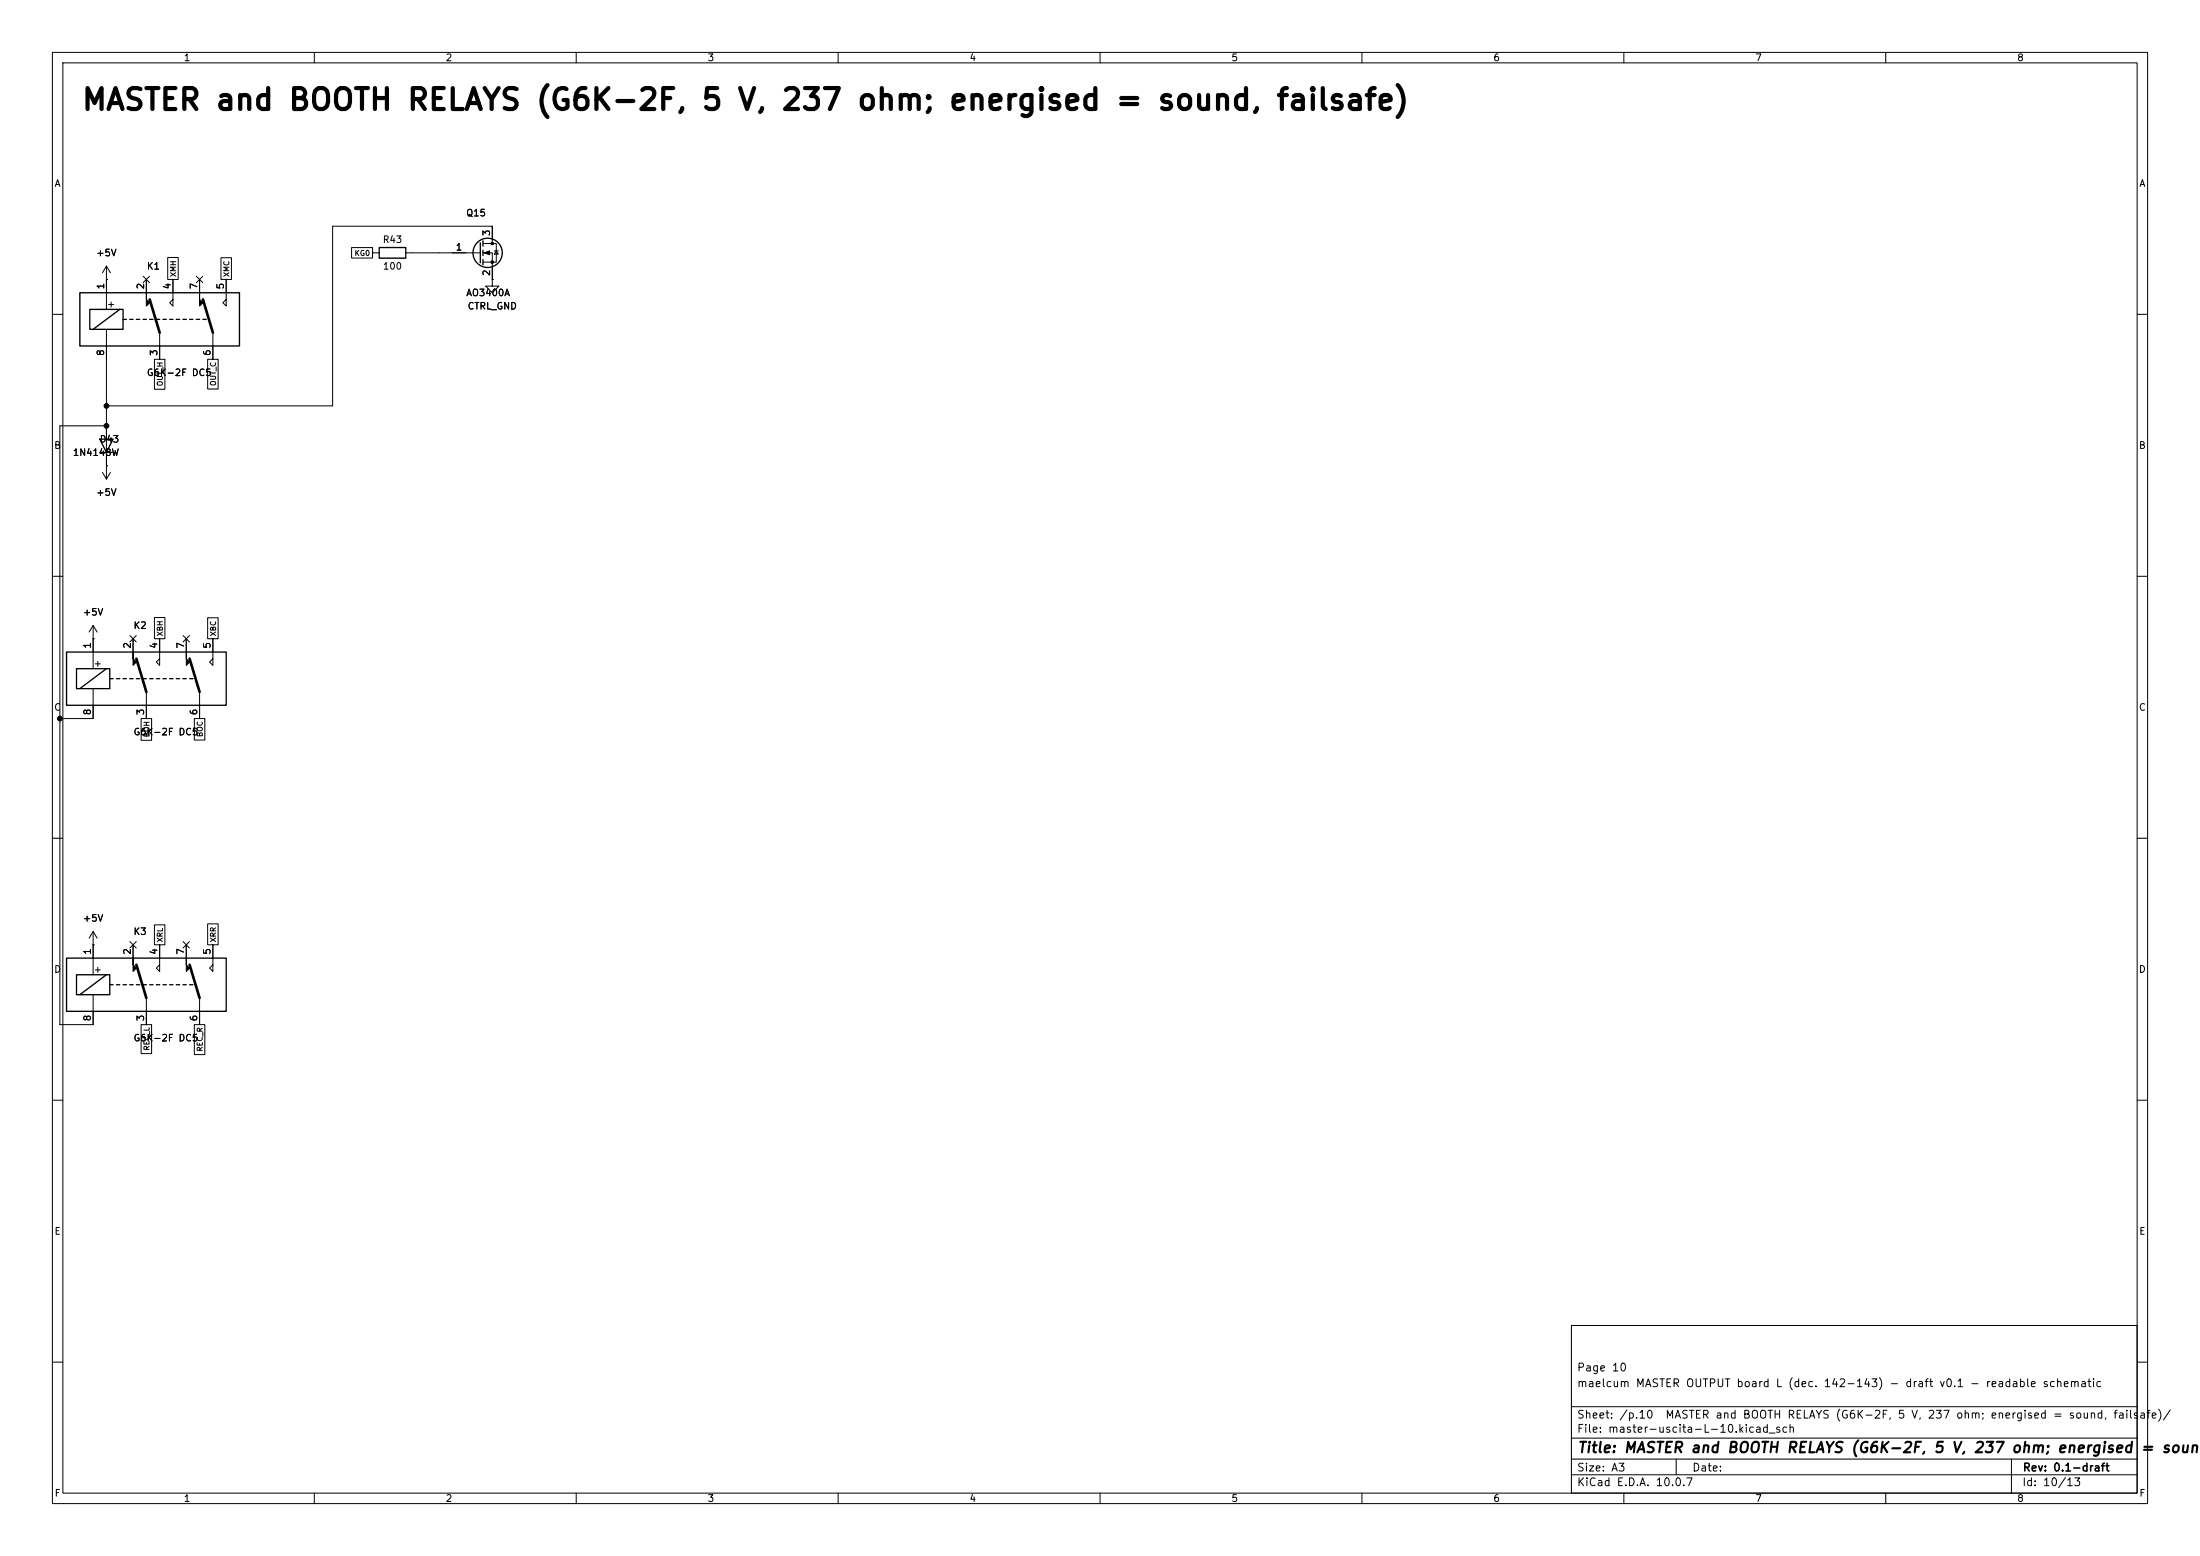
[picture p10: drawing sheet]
(kicad_sch
 (version 20260101)
 (generator "eeschema")
 (generator_version "10.0")
 (paper "A3")
 (title_block
  (title "MASTER and BOOTH RELAYS (G6K-2F, 5 V, 237 ohm; energised = sound, failsafe)")
  (rev "0.1-draft")
  (comment 1 "maelcum MASTER OUTPUT board L (dec. 142-143) - draft v0.1 - readable schematic")
  (comment 2 "Page 10"))
 (lib_symbols
  (symbol
   "Relay:G6K-2" (exclude_from_sim no) (in_bom yes) (on_board yes)
   (in_pos_files yes)
   (duplicate_pin_numbers_are_jumpers no)
   (property
    "Reference"
    "K" (at 16.51 3.81 0) (show_name no) (do_not_autoplace no) (effects (font (size 1.27 1.27)) (justify left)))
   (property
    "Value"
    "G6K-2" (at 16.51 1.27 0) (show_name no) (do_not_autoplace no) (effects (font (size 1.27 1.27)) (justify left)))
   (property
    "Footprint"
    "" (at 0 0 0) (show_name no) (do_not_autoplace no) (hide yes) (effects (font (size 1.27 1.27)) (justify left)))
   (property
    "Datasheet"
    "http://omronfs.omron.com/en_US/ecb/products/pdf/en-g6k.pdf" (at 0 0 0) (show_name no) (do_not_autoplace no) (hide yes) (effects (font (size 1.27 1.27))))
   (property
    "Description"
    "Miniature 2-pole relay, Single-side Stable" (at 0 0 0) (show_name no) (do_not_autoplace no) (hide yes) (effects (font (size 1.27 1.27))))
   (property
    "ki_keywords"
    "Miniature Relay Dual Pole DPDT Omron" (at 0 0 0) (show_name no) (do_not_autoplace no) (hide yes) (effects (font (size 1.27 1.27))))
   (property
    "ki_fp_filters"
    "Relay*DPDT*Omron*G6K?2*" (at 0 0 0) (show_name no) (do_not_autoplace no) (hide yes) (effects (font (size 1.27 1.27))))
   (symbol
    "G6K-2_0_0"
    (text
    "+" (at -9.271 2.921 0) (effects (font (size 1.27 1.27)))))
   (symbol
    "G6K-2_0_1"
    (rectangle (start -15.24 5.08) (end 15.24 -5.08) (stroke (width 0.254) (type default)) (fill (type background)))
    (rectangle (start -13.335 1.905) (end -6.985 -1.905) (stroke (width 0.254) (type default)) (fill (type none)))
    (polyline (pts (xy -12.7 -1.905) (xy -7.62 1.905)) (stroke (width 0.254) (type default)) (fill (type none)))
    (polyline (pts (xy -10.16 5.08) (xy -10.16 1.905)) (stroke (width 0) (type default)) (fill (type none)))
    (polyline (pts (xy -10.16 -5.08) (xy -10.16 -1.905)) (stroke (width 0) (type default)) (fill (type none)))
    (polyline (pts (xy -6.985 0) (xy -6.35 0)) (stroke (width 0.254) (type default)) (fill (type none)))
    (polyline (pts (xy -5.715 0) (xy -5.08 0)) (stroke (width 0.254) (type default)) (fill (type none)))
    (polyline (pts (xy -4.445 0) (xy -3.81 0)) (stroke (width 0.254) (type default)) (fill (type none)))
    (polyline (pts (xy -3.175 0) (xy -2.54 0)) (stroke (width 0.254) (type default)) (fill (type none)))
    (polyline (pts (xy -2.54 5.08) (xy -2.54 2.54) (xy -1.905 3.175) (xy -2.54 3.81)) (stroke (width 0) (type default)) (fill (type outline)))
    (polyline (pts (xy -1.905 0) (xy -1.27 0)) (stroke (width 0.254) (type default)) (fill (type none)))
    (polyline (pts (xy -0.635 0) (xy 0 0)) (stroke (width 0.254) (type default)) (fill (type none)))
    (polyline (pts (xy 0 -2.54) (xy -1.905 3.81)) (stroke (width 0.508) (type default)) (fill (type none)))
    (polyline (pts (xy 0 -2.54) (xy 0 -5.08)) (stroke (width 0) (type default)) (fill (type none)))
    (polyline (pts (xy 0.635 0) (xy 1.27 0)) (stroke (width 0.254) (type default)) (fill (type none)))
    (polyline (pts (xy 1.905 0) (xy 2.54 0)) (stroke (width 0.254) (type default)) (fill (type none)))
    (polyline (pts (xy 2.54 5.08) (xy 2.54 2.54) (xy 1.905 3.175) (xy 2.54 3.81)) (stroke (width 0) (type default)) (fill (type none)))
    (polyline (pts (xy 3.175 0) (xy 3.81 0)) (stroke (width 0.254) (type default)) (fill (type none)))
    (polyline (pts (xy 4.445 0) (xy 5.08 0)) (stroke (width 0.254) (type default)) (fill (type none)))
    (polyline (pts (xy 5.715 0) (xy 6.35 0)) (stroke (width 0.254) (type default)) (fill (type none)))
    (polyline (pts (xy 6.985 0) (xy 7.62 0)) (stroke (width 0.254) (type default)) (fill (type none)))
    (polyline (pts (xy 7.62 5.08) (xy 7.62 2.54) (xy 8.255 3.175) (xy 7.62 3.81)) (stroke (width 0) (type default)) (fill (type outline)))
    (polyline (pts (xy 8.255 0) (xy 8.89 0)) (stroke (width 0.254) (type default)) (fill (type none)))
    (polyline (pts (xy 10.16 -2.54) (xy 8.255 3.81)) (stroke (width 0.508) (type default)) (fill (type none)))
    (polyline (pts (xy 10.16 -2.54) (xy 10.16 -5.08)) (stroke (width 0) (type default)) (fill (type none)))
    (polyline (pts (xy 12.7 5.08) (xy 12.7 2.54) (xy 12.065 3.175) (xy 12.7 3.81)) (stroke (width 0) (type default)) (fill (type none))))
   (symbol
    "G6K-2_1_1"
    (pin
    passive
    line (at -10.16 7.62 270) (length 2.54) (name
    "" (effects (font (size 1.27 1.27)))) (number
    "1" (effects (font (size 1.27 1.27)))))
    (pin
    passive
    line (at -2.54 7.62 270) (length 2.54) (name
    "" (effects (font (size 1.27 1.27)))) (number
    "2" (effects (font (size 1.27 1.27)))))
    (pin
    passive
    line (at 0 -7.62 90) (length 2.54) (name
    "" (effects (font (size 1.27 1.27)))) (number
    "3" (effects (font (size 1.27 1.27)))))
    (pin
    passive
    line (at 2.54 7.62 270) (length 2.54) (name
    "" (effects (font (size 1.27 1.27)))) (number
    "4" (effects (font (size 1.27 1.27)))))
    (pin
    passive
    line (at 12.7 7.62 270) (length 2.54) (name
    "" (effects (font (size 1.27 1.27)))) (number
    "5" (effects (font (size 1.27 1.27)))))
    (pin
    passive
    line (at 10.16 -7.62 90) (length 2.54) (name
    "" (effects (font (size 1.27 1.27)))) (number
    "6" (effects (font (size 1.27 1.27)))))
    (pin
    passive
    line (at 7.62 7.62 270) (length 2.54) (name
    "" (effects (font (size 1.27 1.27)))) (number
    "7" (effects (font (size 1.27 1.27)))))
    (pin
    passive
    line (at -10.16 -7.62 90) (length 2.54) (name
    "" (effects (font (size 1.27 1.27)))) (number
    "8" (effects (font (size 1.27 1.27))))))
   (embedded_fonts no))
  (symbol
   "power:+15V"
   (power global)
   (pin_numbers (hide yes))
   (pin_names
    (offset 0) (hide yes)) (exclude_from_sim no) (in_bom yes) (on_board yes)
   (in_pos_files yes)
   (duplicate_pin_numbers_are_jumpers no)
   (property
    "Reference"
    "#PWR" (at 0 -3.81 0) (show_name no) (do_not_autoplace no) (hide yes) (effects (font (size 1.27 1.27))))
   (property
    "Value"
    "+15V" (at 0 3.556 0) (show_name no) (do_not_autoplace no) (effects (font (size 1.27 1.27))))
   (property
    "Footprint"
    "" (at 0 0 0) (show_name no) (do_not_autoplace no) (hide yes) (effects (font (size 1.27 1.27))))
   (property
    "Datasheet"
    "" (at 0 0 0) (show_name no) (do_not_autoplace no) (hide yes) (effects (font (size 1.27 1.27))))
   (property
    "Description"
    "Power symbol creates a global label with name \"+15V\"" (at 0 0 0) (show_name no) (do_not_autoplace no) (hide yes) (effects (font (size 1.27 1.27))))
   (property
    "ki_keywords"
    "global power" (at 0 0 0) (show_name no) (do_not_autoplace no) (hide yes) (effects (font (size 1.27 1.27))))
   (symbol
    "+15V_0_1"
    (polyline (pts (xy -0.762 1.27) (xy 0 2.54)) (stroke (width 0) (type default)) (fill (type none)))
    (polyline (pts (xy 0 2.54) (xy 0.762 1.27)) (stroke (width 0) (type default)) (fill (type none)))
    (polyline (pts (xy 0 0) (xy 0 2.54)) (stroke (width 0) (type default)) (fill (type none))))
   (symbol
    "+15V_1_1"
    (pin
    power_in
    line (at 0 0 90) (length 0) (name
    "" (effects (font (size 1.27 1.27)))) (number
    "1" (effects (font (size 1.27 1.27))))))
   (embedded_fonts no))
  (symbol
   "Diode:1N4148W"
   (pin_numbers (hide yes))
   (pin_names (hide yes)) (exclude_from_sim no) (in_bom yes) (on_board yes)
   (in_pos_files yes)
   (duplicate_pin_numbers_are_jumpers no)
   (property
    "Reference"
    "D" (at 0 2.54 0) (show_name no) (do_not_autoplace no) (effects (font (size 1.27 1.27))))
   (property
    "Value"
    "1N4148W" (at 0 -2.54 0) (show_name no) (do_not_autoplace no) (effects (font (size 1.27 1.27))))
   (property
    "Footprint"
    "Diode_SMD:D_SOD-123" (at 0 -4.445 0) (show_name no) (do_not_autoplace no) (hide yes) (effects (font (size 1.27 1.27))))
   (property
    "Datasheet"
    "https://www.vishay.com/docs/85748/1n4148w.pdf" (at 0 0 0) (show_name no) (do_not_autoplace no) (hide yes) (effects (font (size 1.27 1.27))))
   (property
    "Description"
    "75V 0.15A Fast Switching Diode, SOD-123" (at 0 0 0) (show_name no) (do_not_autoplace no) (hide yes) (effects (font (size 1.27 1.27))))
   (property
    "Sim.Device"
    "D" (at 0 0 0) (show_name no) (do_not_autoplace no) (hide yes) (effects (font (size 1.27 1.27))))
   (property
    "Sim.Pins"
    "1=K 2=A" (at 0 0 0) (show_name no) (do_not_autoplace no) (hide yes) (effects (font (size 1.27 1.27))))
   (property
    "ki_keywords"
    "diode" (at 0 0 0) (show_name no) (do_not_autoplace no) (hide yes) (effects (font (size 1.27 1.27))))
   (property
    "ki_fp_filters"
    "D*SOD?123*" (at 0 0 0) (show_name no) (do_not_autoplace no) (hide yes) (effects (font (size 1.27 1.27))))
   (symbol
    "1N4148W_0_1"
    (polyline (pts (xy -1.27 1.27) (xy -1.27 -1.27)) (stroke (width 0.254) (type default)) (fill (type none)))
    (polyline (pts (xy 1.27 1.27) (xy 1.27 -1.27) (xy -1.27 0) (xy 1.27 1.27)) (stroke (width 0.254) (type default)) (fill (type none)))
    (polyline (pts (xy 1.27 0) (xy -1.27 0)) (stroke (width 0) (type default)) (fill (type none))))
   (symbol
    "1N4148W_1_1"
    (pin
    passive
    line (at -3.81 0 0) (length 2.54) (name
    "K" (effects (font (size 1.27 1.27)))) (number
    "1" (effects (font (size 1.27 1.27)))))
    (pin
    passive
    line (at 3.81 0 180) (length 2.54) (name
    "A" (effects (font (size 1.27 1.27)))) (number
    "2" (effects (font (size 1.27 1.27))))))
   (embedded_fonts no))
  (symbol
   "Transistor_FET:AO3400A"
   (pin_names
    (offset 0) (hide yes)) (exclude_from_sim no) (in_bom yes) (on_board yes)
   (in_pos_files yes)
   (duplicate_pin_numbers_are_jumpers no)
   (property
    "Reference"
    "Q" (at 5.08 1.905 0) (show_name no) (do_not_autoplace no) (effects (font (size 1.27 1.27)) (justify left)))
   (property
    "Value"
    "AO3400A" (at 5.08 0 0) (show_name no) (do_not_autoplace no) (effects (font (size 1.27 1.27)) (justify left)))
   (property
    "Footprint"
    "Package_TO_SOT_SMD:SOT-23" (at 5.08 -1.905 0) (show_name no) (do_not_autoplace no) (hide yes) (effects (font (size 1.27 1.27)
    (italic yes)) (justify left)))
   (property
    "Datasheet"
    "http://www.aosmd.com/pdfs/datasheet/AO3400A.pdf" (at 5.08 -3.81 0) (show_name no) (do_not_autoplace no) (hide yes) (effects (font (size 1.27 1.27)) (justify left)))
   (property
    "Description"
    "30V Vds, 5.7A Id, N-Channel MOSFET, SOT-23" (at 0 0 0) (show_name no) (do_not_autoplace no) (hide yes) (effects (font (size 1.27 1.27))))
   (property
    "ki_keywords"
    "N-Channel MOSFET" (at 0 0 0) (show_name no) (do_not_autoplace no) (hide yes) (effects (font (size 1.27 1.27))))
   (symbol
    "AO3400A_0_1"
    (polyline (pts (xy 0.254 1.905) (xy 0.254 -1.905)) (stroke (width 0.254) (type default)) (fill (type none)))
    (polyline (pts (xy 0.254 0) (xy -2.54 0)) (stroke (width 0) (type default)) (fill (type none)))
    (polyline (pts (xy 0.762 2.286) (xy 0.762 1.27)) (stroke (width 0.254) (type default)) (fill (type none)))
    (polyline (pts (xy 0.762 0.508) (xy 0.762 -0.508)) (stroke (width 0.254) (type default)) (fill (type none)))
    (polyline (pts (xy 0.762 -1.27) (xy 0.762 -2.286)) (stroke (width 0.254) (type default)) (fill (type none)))
    (polyline (pts (xy 0.762 -1.778) (xy 3.302 -1.778) (xy 3.302 1.778) (xy 0.762 1.778)) (stroke (width 0) (type default)) (fill (type none)))
    (polyline (pts (xy 1.016 0) (xy 2.032 0.381) (xy 2.032 -0.381) (xy 1.016 0)) (stroke (width 0) (type default)) (fill (type outline)))
    (circle (center 1.651 0) (radius 2.794) (stroke (width 0.254) (type default)) (fill (type none)))
    (polyline (pts (xy 2.54 2.54) (xy 2.54 1.778)) (stroke (width 0) (type default)) (fill (type none)))
    (circle (center 2.54 1.778) (radius 0.254) (stroke (width 0) (type default)) (fill (type outline)))
    (circle (center 2.54 -1.778) (radius 0.254) (stroke (width 0) (type default)) (fill (type outline)))
    (polyline (pts (xy 2.54 -2.54) (xy 2.54 0) (xy 0.762 0)) (stroke (width 0) (type default)) (fill (type none)))
    (polyline (pts (xy 2.921 0.381) (xy 3.683 0.381)) (stroke (width 0) (type default)) (fill (type none)))
    (polyline (pts (xy 3.302 0.381) (xy 2.921 -0.254) (xy 3.683 -0.254) (xy 3.302 0.381)) (stroke (width 0) (type default)) (fill (type none))))
   (symbol
    "AO3400A_1_1"
    (pin
    input
    line (at -5.08 0 0) (length 2.54) (name
    "G" (effects (font (size 1.27 1.27)))) (number
    "1" (effects (font (size 1.27 1.27)))))
    (pin
    passive
    line (at 2.54 -5.08 90) (length 2.54) (name
    "S" (effects (font (size 1.27 1.27)))) (number
    "2" (effects (font (size 1.27 1.27)))))
    (pin
    passive
    line (at 2.54 5.08 270) (length 2.54) (name
    "D" (effects (font (size 1.27 1.27)))) (number
    "3" (effects (font (size 1.27 1.27))))))
   (embedded_fonts no)
   (property
    "ki_fp_filters"
    "SOT?23*" (at 0 0 0) (show_name no) (do_not_autoplace no) (hide yes) (effects (font (size 1.27 1.27)))))
  (symbol
   "Device:R"
   (pin_numbers (hide yes))
   (pin_names
    (offset 0)) (exclude_from_sim no) (in_bom yes) (on_board yes)
   (in_pos_files yes)
   (duplicate_pin_numbers_are_jumpers no)
   (property
    "Reference"
    "R" (at 2.032 0 90) (show_name no) (do_not_autoplace no) (effects (font (size 1.27 1.27))))
   (property
    "Value"
    "R" (at 0 0 90) (show_name no) (do_not_autoplace no) (effects (font (size 1.27 1.27))))
   (property
    "Footprint"
    "" (at -1.778 0 90) (show_name no) (do_not_autoplace no) (hide yes) (effects (font (size 1.27 1.27))))
   (property
    "Datasheet"
    "" (at 0 0 0) (show_name no) (do_not_autoplace no) (hide yes) (effects (font (size 1.27 1.27))))
   (property
    "Description"
    "Resistor" (at 0 0 0) (show_name no) (do_not_autoplace no) (hide yes) (effects (font (size 1.27 1.27))))
   (property
    "ki_keywords"
    "R res resistor" (at 0 0 0) (show_name no) (do_not_autoplace no) (hide yes) (effects (font (size 1.27 1.27))))
   (property
    "ki_fp_filters"
    "R_*" (at 0 0 0) (show_name no) (do_not_autoplace no) (hide yes) (effects (font (size 1.27 1.27))))
   (symbol
    "R_0_1"
    (rectangle (start -1.016 -2.54) (end 1.016 2.54) (stroke (width 0.254) (type default)) (fill (type none))))
   (symbol
    "R_1_1"
    (pin
    passive
    line (at 0 3.81 270) (length 1.27) (name
    "" (effects (font (size 1.27 1.27)))) (number
    "1" (effects (font (size 1.27 1.27)))))
    (pin
    passive
    line (at 0 -3.81 90) (length 1.27) (name
    "" (effects (font (size 1.27 1.27)))) (number
    "2" (effects (font (size 1.27 1.27))))))
   (embedded_fonts no))
  (symbol
   "power:GND"
   (power global)
   (pin_numbers (hide yes))
   (pin_names
    (offset 0) (hide yes)) (exclude_from_sim no) (in_bom yes) (on_board yes)
   (in_pos_files yes)
   (duplicate_pin_numbers_are_jumpers no)
   (property
    "Reference"
    "#PWR" (at 0 -6.35 0) (show_name no) (do_not_autoplace no) (hide yes) (effects (font (size 1.27 1.27))))
   (property
    "Value"
    "GND" (at 0 -3.81 0) (show_name no) (do_not_autoplace no) (effects (font (size 1.27 1.27))))
   (property
    "Footprint"
    "" (at 0 0 0) (show_name no) (do_not_autoplace no) (hide yes) (effects (font (size 1.27 1.27))))
   (property
    "Datasheet"
    "" (at 0 0 0) (show_name no) (do_not_autoplace no) (hide yes) (effects (font (size 1.27 1.27))))
   (property
    "Description"
    "Power symbol creates a global label with name \"GND\" , ground" (at 0 0 0) (show_name no) (do_not_autoplace no) (hide yes) (effects (font (size 1.27 1.27))))
   (property
    "ki_keywords"
    "global power" (at 0 0 0) (show_name no) (do_not_autoplace no) (hide yes) (effects (font (size 1.27 1.27))))
   (symbol
    "GND_0_1"
    (polyline (pts (xy 0 0) (xy 0 -1.27) (xy 1.27 -1.27) (xy 0 -2.54) (xy -1.27 -1.27) (xy 0 -1.27)) (stroke (width 0) (type default)) (fill (type none))))
   (symbol
    "GND_1_1"
    (pin
    power_in
    line (at 0 0 270) (length 0) (name
    "" (effects (font (size 1.27 1.27)))) (number
    "1" (effects (font (size 1.27 1.27))))))
   (embedded_fonts no)))
 (text
  "MASTER and BOOTH RELAYS (G6K-2F, 5 V, 237 ohm; energised = sound, failsafe)"
  (exclude_from_sim no)
  (at 15.24 21.59 0)
  (effects (font (size 4 4)
    (bold yes)) (justify left bottom)))
 (symbol
  (lib_id "Relay:G6K-2")
  (at 30.48 60.96 0)
  (unit 1)
  (body_style 1)
  (exclude_from_sim no)
  (in_bom yes)
  (on_board yes)
  (dnp no)
  (property
   "Reference"
   "K1" (at 27.94 50.8 0) (effects (font (size 1.27 1.27)) (justify left)))
  (property
   "Value"
   "G6K-2F DC5" (at 27.94 71.12 0) (effects (font (size 1.27 1.27)) (justify left)))
  (property
   "Footprint"
   "Relay_SMD:Relay_DPDT_Omron_G6K-2F" (at 30.48 60.96 0) (effects (font (size 1.27 1.27)) (justify left) (hide yes)))
  (property
   "Datasheet"
   "" (at 30.48 60.96 0) (effects (font (size 1.27 1.27)) (justify left) (hide yes)))
  (property
   "Nota"
   "MASTER L caldo e freddo" (at 30.48 60.96 0) (effects (font (size 1.27 1.27)) (justify left) (hide yes)))
  (pin
   "1")
  (pin
   "2")
  (pin
   "3")
  (pin
   "4")
  (pin
   "5")
  (pin
   "6")
  (pin
   "7")
  (pin
   "8")
  (instances (project
    "master-uscita-L" (path
    "/cc71cb06-0b2d-556a-b328-36d22986674b/2bad82af-70c8-5371-923a-f5e964c3f2ea" (reference "K1") (unit 1)))))
 (symbol
  (lib_id "power:+15V")
  (at 20.32 53.34 0)
  (unit 1)
  (body_style 1)
  (exclude_from_sim no)
  (in_bom yes)
  (on_board yes)
  (dnp no)
  (property
   "Reference"
   "#PWR001" (at 20.32 53.34 0) (effects (font (size 1.27 1.27)) (justify left) (hide yes)))
  (property
   "Value"
   "+5V" (at 20.32 48.26 0) (effects (font (size 1.27 1.27))))
  (property
   "Footprint"
   "" (at 20.32 53.34 0) (effects (font (size 1.27 1.27)) (justify left) (hide yes)))
  (property
   "Datasheet"
   "" (at 20.32 53.34 0) (effects (font (size 1.27 1.27)) (justify left) (hide yes)))
  (pin
   "1")
  (instances (project
    "master-uscita-L" (path
    "/cc71cb06-0b2d-556a-b328-36d22986674b/2bad82af-70c8-5371-923a-f5e964c3f2ea" (reference "#PWR001") (unit 1)))))
 (no_connect
  (at 27.94 53.34))
 (no_connect
  (at 38.1 53.34))
 (wire
  (pts (xy 20.32 68.58) (xy 20.32 76.2))
  (stroke (width 0) (type default)))
 (symbol
  (lib_id "Diode:1N4148W")
  (at 20.32 85.09 90)
  (unit 1)
  (body_style 1)
  (exclude_from_sim no)
  (in_bom yes)
  (on_board yes)
  (dnp no)
  (property
   "Reference"
   "D43" (at 22.86 83.82 90) (effects (font (size 1.27 1.27)) (justify left)))
  (property
   "Value"
   "1N4148W" (at 22.86 86.36 90) (effects (font (size 1.27 1.27)) (justify left)))
  (property
   "Footprint"
   "Diode_SMD:D_SOD-123" (at 20.32 85.09 0) (effects (font (size 1.27 1.27)) (justify left) (hide yes)))
  (property
   "Datasheet"
   "" (at 20.32 85.09 0) (effects (font (size 1.27 1.27)) (justify left) (hide yes)))
  (property
   "Nota"
   "scarica delle bobine: 1,0 ms (RISULTATI-mute-ctrl)" (at 20.32 85.09 0) (effects (font (size 1.27 1.27)) (justify left) (hide yes)))
  (pin
   "1")
  (pin
   "2")
  (instances (project
    "master-uscita-L" (path
    "/cc71cb06-0b2d-556a-b328-36d22986674b/2bad82af-70c8-5371-923a-f5e964c3f2ea" (reference "D43") (unit 1)))))
 (wire
  (pts (xy 20.32 76.2) (xy 20.32 81.28))
  (stroke (width 0) (type default)))
 (symbol
  (lib_id "power:+15V")
  (at 20.32 88.9 180)
  (unit 1)
  (body_style 1)
  (exclude_from_sim no)
  (in_bom yes)
  (on_board yes)
  (dnp no)
  (property
   "Reference"
   "#PWR002" (at 20.32 88.9 0) (effects (font (size 1.27 1.27)) (justify left) (hide yes)))
  (property
   "Value"
   "+5V" (at 20.32 93.98 0) (effects (font (size 1.27 1.27))))
  (property
   "Footprint"
   "" (at 20.32 88.9 0) (effects (font (size 1.27 1.27)) (justify left) (hide yes)))
  (property
   "Datasheet"
   "" (at 20.32 88.9 0) (effects (font (size 1.27 1.27)) (justify left) (hide yes)))
  (pin
   "1")
  (instances (project
    "master-uscita-L" (path
    "/cc71cb06-0b2d-556a-b328-36d22986674b/2bad82af-70c8-5371-923a-f5e964c3f2ea" (reference "#PWR002") (unit 1)))))
 (symbol
  (lib_id "Relay:G6K-2")
  (at 27.94 129.54 0)
  (unit 1)
  (body_style 1)
  (exclude_from_sim no)
  (in_bom yes)
  (on_board yes)
  (dnp no)
  (property
   "Reference"
   "K2" (at 25.4 119.38 0) (effects (font (size 1.27 1.27)) (justify left)))
  (property
   "Value"
   "G6K-2F DC5" (at 25.4 139.7 0) (effects (font (size 1.27 1.27)) (justify left)))
  (property
   "Footprint"
   "Relay_SMD:Relay_DPDT_Omron_G6K-2F" (at 27.94 129.54 0) (effects (font (size 1.27 1.27)) (justify left) (hide yes)))
  (property
   "Datasheet"
   "" (at 27.94 129.54 0) (effects (font (size 1.27 1.27)) (justify left) (hide yes)))
  (property
   "Nota"
   "BOOTH L caldo e freddo" (at 27.94 129.54 0) (effects (font (size 1.27 1.27)) (justify left) (hide yes)))
  (pin
   "1")
  (pin
   "2")
  (pin
   "3")
  (pin
   "4")
  (pin
   "5")
  (pin
   "6")
  (pin
   "7")
  (pin
   "8")
  (instances (project
    "master-uscita-L" (path
    "/cc71cb06-0b2d-556a-b328-36d22986674b/2bad82af-70c8-5371-923a-f5e964c3f2ea" (reference "K2") (unit 1)))))
 (symbol
  (lib_id "power:+15V")
  (at 17.78 121.92 0)
  (unit 1)
  (body_style 1)
  (exclude_from_sim no)
  (in_bom yes)
  (on_board yes)
  (dnp no)
  (property
   "Reference"
   "#PWR003" (at 17.78 121.92 0) (effects (font (size 1.27 1.27)) (justify left) (hide yes)))
  (property
   "Value"
   "+5V" (at 17.78 116.84 0) (effects (font (size 1.27 1.27))))
  (property
   "Footprint"
   "" (at 17.78 121.92 0) (effects (font (size 1.27 1.27)) (justify left) (hide yes)))
  (property
   "Datasheet"
   "" (at 17.78 121.92 0) (effects (font (size 1.27 1.27)) (justify left) (hide yes)))
  (pin
   "1")
  (instances (project
    "master-uscita-L" (path
    "/cc71cb06-0b2d-556a-b328-36d22986674b/2bad82af-70c8-5371-923a-f5e964c3f2ea" (reference "#PWR003") (unit 1)))))
 (no_connect
  (at 25.4 121.92))
 (no_connect
  (at 35.56 121.92))
 (symbol
  (lib_id "Relay:G6K-2")
  (at 27.94 187.96 0)
  (unit 1)
  (body_style 1)
  (exclude_from_sim no)
  (in_bom yes)
  (on_board yes)
  (dnp no)
  (property
   "Reference"
   "K3" (at 25.4 177.8 0) (effects (font (size 1.27 1.27)) (justify left)))
  (property
   "Value"
   "G6K-2F DC5" (at 25.4 198.12 0) (effects (font (size 1.27 1.27)) (justify left)))
  (property
   "Footprint"
   "Relay_SMD:Relay_DPDT_Omron_G6K-2F" (at 27.94 187.96 0) (effects (font (size 1.27 1.27)) (justify left) (hide yes)))
  (property
   "Datasheet"
   "" (at 27.94 187.96 0) (effects (font (size 1.27 1.27)) (justify left) (hide yes)))
  (property
   "Nota"
   "REC L e R [C3]" (at 27.94 187.96 0) (effects (font (size 1.27 1.27)) (justify left) (hide yes)))
  (pin
   "1")
  (pin
   "2")
  (pin
   "3")
  (pin
   "4")
  (pin
   "5")
  (pin
   "6")
  (pin
   "7")
  (pin
   "8")
  (instances (project
    "master-uscita-L" (path
    "/cc71cb06-0b2d-556a-b328-36d22986674b/2bad82af-70c8-5371-923a-f5e964c3f2ea" (reference "K3") (unit 1)))))
 (symbol
  (lib_id "power:+15V")
  (at 17.78 180.34 0)
  (unit 1)
  (body_style 1)
  (exclude_from_sim no)
  (in_bom yes)
  (on_board yes)
  (dnp no)
  (property
   "Reference"
   "#PWR004" (at 17.78 180.34 0) (effects (font (size 1.27 1.27)) (justify left) (hide yes)))
  (property
   "Value"
   "+5V" (at 17.78 175.26 0) (effects (font (size 1.27 1.27))))
  (property
   "Footprint"
   "" (at 17.78 180.34 0) (effects (font (size 1.27 1.27)) (justify left) (hide yes)))
  (property
   "Datasheet"
   "" (at 17.78 180.34 0) (effects (font (size 1.27 1.27)) (justify left) (hide yes)))
  (pin
   "1")
  (instances (project
    "master-uscita-L" (path
    "/cc71cb06-0b2d-556a-b328-36d22986674b/2bad82af-70c8-5371-923a-f5e964c3f2ea" (reference "#PWR004") (unit 1)))))
 (no_connect
  (at 25.4 180.34))
 (no_connect
  (at 35.56 180.34))
 (symbol
  (lib_id "Transistor_FET:AO3400A")
  (at 91.44 48.26 0)
  (unit 1)
  (body_style 1)
  (exclude_from_sim no)
  (in_bom yes)
  (on_board yes)
  (dnp no)
  (property
   "Reference"
   "Q15" (at 88.9 40.64 0) (effects (font (size 1.27 1.27)) (justify left)))
  (property
   "Value"
   "AO3400A" (at 88.9 55.88 0) (effects (font (size 1.27 1.27)) (justify left)))
  (property
   "Footprint"
   "Package_TO_SOT_SMD:SOT-23" (at 91.44 48.26 0) (effects (font (size 1.27 1.27)) (justify left) (hide yes)))
  (property
   "Datasheet"
   "" (at 91.44 48.26 0) (effects (font (size 1.27 1.27)) (justify left) (hide yes)))
  (property
   "Nota"
   "driver dei relè, logic level" (at 91.44 48.26 0) (effects (font (size 1.27 1.27)) (justify left) (hide yes)))
  (pin
   "1")
  (pin
   "2")
  (pin
   "3")
  (instances (project
    "master-uscita-L" (path
    "/cc71cb06-0b2d-556a-b328-36d22986674b/2bad82af-70c8-5371-923a-f5e964c3f2ea" (reference "Q15") (unit 1)))))
 (wire
  (pts (xy 86.36 48.26) (xy 83.82 48.26))
  (stroke (width 0) (type default)))
 (symbol
  (lib_id "Device:R")
  (at 74.93 48.26 90)
  (unit 1)
  (body_style 1)
  (exclude_from_sim no)
  (in_bom yes)
  (on_board yes)
  (dnp no)
  (property
   "Reference"
   "R43" (at 74.93 45.72 90) (effects (font (size 1.27 1.27))))
  (property
   "Value"
   "100" (at 74.93 50.8 90) (effects (font (size 1.27 1.27))))
  (property
   "Footprint"
   "Resistor_SMD:R_0805_2012Metric" (at 74.93 48.26 0) (effects (font (size 1.27 1.27)) (justify left) (hide yes)))
  (property
   "Datasheet"
   "" (at 74.93 48.26 0) (effects (font (size 1.27 1.27)) (justify left) (hide yes)))
  (pin
   "1")
  (pin
   "2")
  (instances (project
    "master-uscita-L" (path
    "/cc71cb06-0b2d-556a-b328-36d22986674b/2bad82af-70c8-5371-923a-f5e964c3f2ea" (reference "R43") (unit 1)))))
 (wire
  (pts (xy 83.82 48.26) (xy 78.74 48.26))
  (stroke (width 0) (type default)))
 (symbol
  (lib_id "power:GND")
  (at 93.98 53.34 0)
  (unit 1)
  (body_style 1)
  (exclude_from_sim no)
  (in_bom yes)
  (on_board yes)
  (dnp no)
  (property
   "Reference"
   "#PWR005" (at 93.98 53.34 0) (effects (font (size 1.27 1.27)) (justify left) (hide yes)))
  (property
   "Value"
   "CTRL_GND" (at 93.98 58.42 0) (effects (font (size 1.27 1.27))))
  (property
   "Footprint"
   "" (at 93.98 53.34 0) (effects (font (size 1.27 1.27)) (justify left) (hide yes)))
  (property
   "Datasheet"
   "" (at 93.98 53.34 0) (effects (font (size 1.27 1.27)) (justify left) (hide yes)))
  (pin
   "1")
  (instances (project
    "master-uscita-L" (path
    "/cc71cb06-0b2d-556a-b328-36d22986674b/2bad82af-70c8-5371-923a-f5e964c3f2ea" (reference "#PWR005") (unit 1)))))
 (wire
  (pts (xy 20.32 81.28) (xy 11.43 81.28))
  (stroke (width 0) (type default)))
 (wire
  (pts (xy 11.43 81.28) (xy 11.43 137.16))
  (stroke (width 0) (type default)))
 (wire
  (pts (xy 11.43 137.16) (xy 17.78 137.16))
  (stroke (width 0) (type default)))
 (wire
  (pts (xy 11.43 137.16) (xy 11.43 195.58))
  (stroke (width 0) (type default)))
 (wire
  (pts (xy 11.43 195.58) (xy 17.78 195.58))
  (stroke (width 0) (type default)))
 (wire
  (pts (xy 20.32 77.47) (xy 63.5 77.47))
  (stroke (width 0) (type default)))
 (wire
  (pts (xy 63.5 77.47) (xy 63.5 43.18))
  (stroke (width 0) (type default)))
 (wire
  (pts (xy 63.5 43.18) (xy 93.98 43.18))
  (stroke (width 0) (type default)))
 (junction
  (at 20.32 77.47)
  (diameter 0)
  (color 0 0 0 0))
 (junction
  (at 20.32 81.28)
  (diameter 0)
  (color 0 0 0 0))
 (junction
  (at 11.43 137.16)
  (diameter 0)
  (color 0 0 0 0))
 (global_label
  "XMH"
  (shape passive)
  (at 33.02 53.34 90)
  (fields_autoplaced yes)
  (effects (font (size 1 1)) (justify left)))
 (global_label
  "XMC"
  (shape passive)
  (at 43.18 53.34 90)
  (fields_autoplaced yes)
  (effects (font (size 1 1)) (justify left)))
 (global_label
  "OUT_H"
  (shape passive)
  (at 30.48 68.58 270)
  (fields_autoplaced yes)
  (effects (font (size 1 1)) (justify right)))
 (global_label
  "OUT_C"
  (shape passive)
  (at 40.64 68.58 270)
  (fields_autoplaced yes)
  (effects (font (size 1 1)) (justify right)))
 (global_label
  "XBH"
  (shape passive)
  (at 30.48 121.92 90)
  (fields_autoplaced yes)
  (effects (font (size 1 1)) (justify left)))
 (global_label
  "XBC"
  (shape passive)
  (at 40.64 121.92 90)
  (fields_autoplaced yes)
  (effects (font (size 1 1)) (justify left)))
 (global_label
  "BOH"
  (shape passive)
  (at 27.94 137.16 270)
  (fields_autoplaced yes)
  (effects (font (size 1 1)) (justify right)))
 (global_label
  "BOC"
  (shape passive)
  (at 38.1 137.16 270)
  (fields_autoplaced yes)
  (effects (font (size 1 1)) (justify right)))
 (global_label
  "XRL"
  (shape passive)
  (at 30.48 180.34 90)
  (fields_autoplaced yes)
  (effects (font (size 1 1)) (justify left)))
 (global_label
  "XRR"
  (shape passive)
  (at 40.64 180.34 90)
  (fields_autoplaced yes)
  (effects (font (size 1 1)) (justify left)))
 (global_label
  "REC_L"
  (shape passive)
  (at 27.94 195.58 270)
  (fields_autoplaced yes)
  (effects (font (size 1 1)) (justify right)))
 (global_label
  "REC_R"
  (shape passive)
  (at 38.1 195.58 270)
  (fields_autoplaced yes)
  (effects (font (size 1 1)) (justify right)))
 (global_label
  "KG0"
  (shape passive)
  (at 71.12 48.26 180)
  (fields_autoplaced yes)
  (effects (font (size 1 1)) (justify right))))
